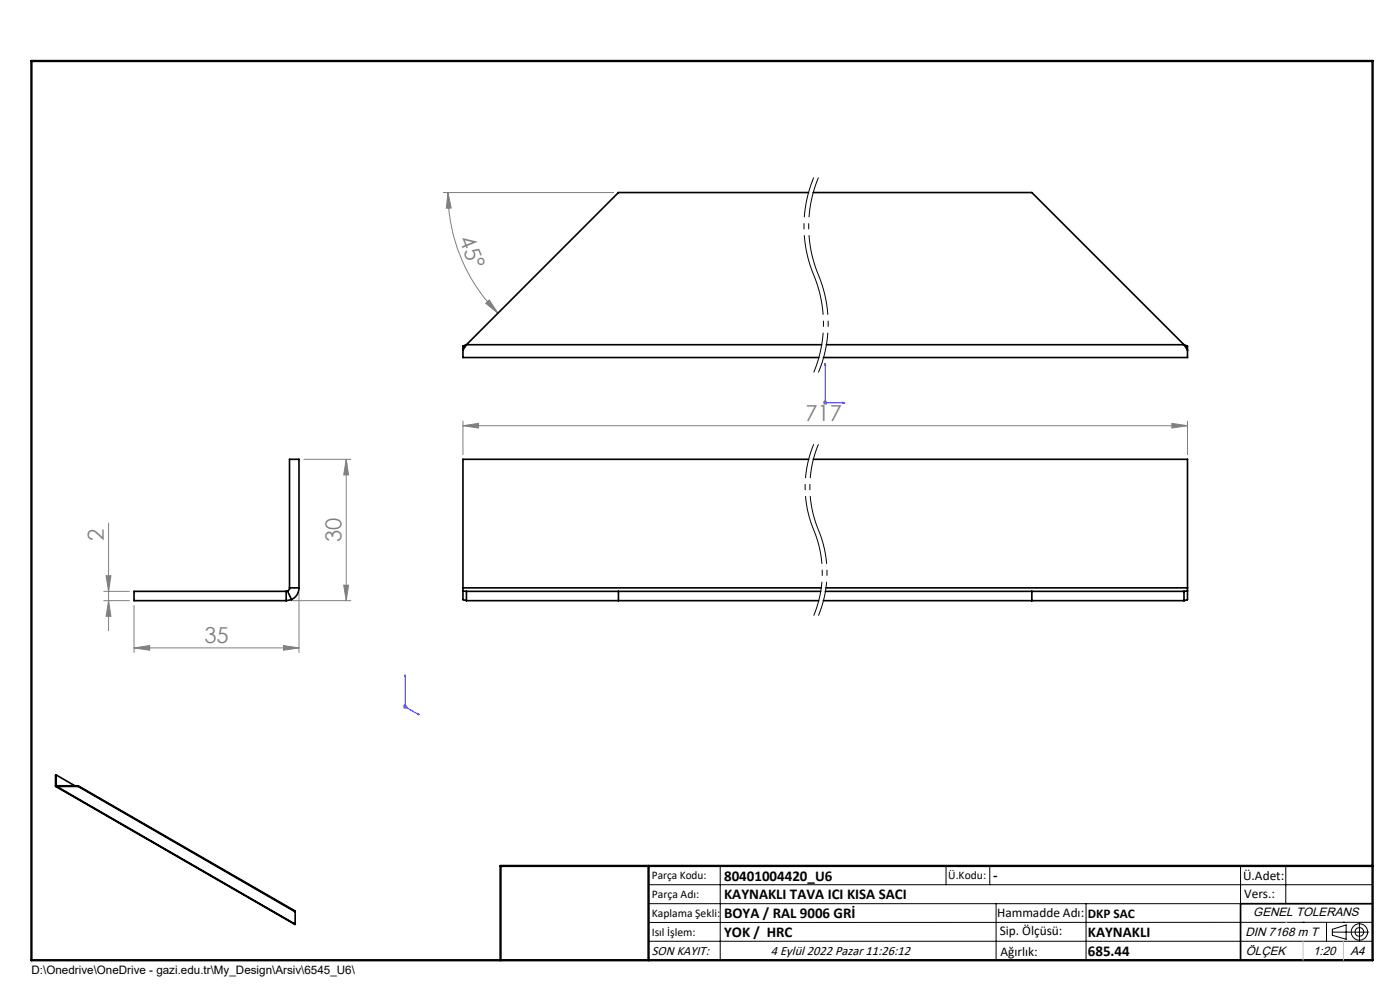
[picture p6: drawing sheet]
<svg xmlns="http://www.w3.org/2000/svg" width="297mm" height="210mm" viewBox="0 0 297 210" stroke-linecap="round" stroke-linejoin="round" font-family="sans-serif">
<path d="M172.6 94.2a23.6 23.6 0 0 0 0 18.2M173.6 94.2a23.6 23.6 0 0 0 0 18.2M172.6 112.4a23.6 23.6 0 0 1 0 18.2M173.6 112.4a23.6 23.6 0 0 1 0 18.2" fill="none" stroke="#000" stroke-width=".21" stroke-dasharray="15.2 1.3 1.3 1.3" stroke-dashoffset="7.8" stroke-linecap="butt"/>
<path d="M172.6 37.7a26.9 26.9 0 0 0 0 20.6M173.6 37.7a26.9 26.9 0 0 0 0 20.6M172.6 58.3a26.9 26.9 0 0 1 0 20.7M173.6 58.3a26.9 26.9 0 0 1 0 20.7" fill="none" stroke="#000" stroke-width=".21" stroke-dasharray="15.2 1.3 1.3 1.3" stroke-dashoffset="6.5" stroke-linecap="butt"/>
<g fill="none" stroke="#000" stroke-width=".21">
<path d="M137.6 187.7h153.6M137.6 191.7h153.6M137.6 199.7h153.6M152.8 183.7v20M200.7 183.7v4M210 183.7v4M211.3 191.7v12M230.4 191.7v12M263.2 183.7v20M272.8 183.7v8M276.4 195.6h.1M281.4 195.6v4.1"/>
<path d="M282.6 197.7h7.8M282.6 197.1l3-.9v3l-3-.8zM285 195.6h.1M288.4 195.8v3.8M291.2 195.6l-153.6 .1"/>
<circle cx="288.4" cy="197.7" r="1.74"/>
<circle cx="288.4" cy="197.7" r=".93"/>
</g>
<path d="M175 77.1l.2 .4h-.3zM175 77.1v8.3h4.2M178.8 85.3l.4 .1-.4 .1zM85.9 143.1l.1 .4-.1-.1zM85.9 143.1v6.8l3 1.7M88.6 151.4l.3 .2-.3-.1z" fill="none" stroke="#00f" stroke-width=".21"/>
<g fill="none" stroke="#808080" stroke-width=".21">
<path d="M94.1 40.8h36.1M95 40.8l.7 3.3-1 .1zM95 40.8a36.5 36.5 0 0 0 10.6 25.6M103 64.3l.8-.7 1.8 2.8zM64.5 97.4h9.9M73.4 97.4v30M73.4 97.4l.5 3.3h-1zM98.2 90.3l3.3-.5v1zM98.2 89.3v7.1M98.2 90.3h153.7M174.6 85.4h1M174.7 85.1l.7 .7"/>
<path d="M175 84.9v1M175.4 85.1l-.7 .7M248.6 89.8l3.3 .5-3.3 .5zM251.9 89.3v7.1M23 111v22.8M22 125.4h5.4M22 127.4h5.4M22.5 122.1h1l-.5 3.3zM23 127.4l.5 3.3h-1zM28.4 137.4l3.3-.5v1zM28.4 128.4v10M28.4 137.4h35"/>
<path d="M60.1 136.9l3.3 .5-3.3 .5zM61.7 127.4h12.7M63.4 125.7v12.7M72.9 124.1h1l-.5 3.3zM85.4 149.9h1M85.6 149.6l.7 .7M85.9 149.4v1M86.3 149.6l-.7 .7"/>
</g>
<path d="M106.2 203.7h185" fill="none" stroke="#000" stroke-width=".3"/>
<path d="M291.2 191.7h-28v12" fill="none" stroke="#000" stroke-width=".35"/>
<path d="M6.7 12.9h284.5v190.8h-284.5zM137.6 183.7v20M291.2 183.7h-185v20" fill="none" stroke="#000" stroke-width=".5"/>
<path d="M272.8 195.6h.1M276.4 199.7v4M285 199.7v4" fill="none" stroke="#c0c0c0" stroke-width=".21"/>
<g fill="#00f">
<path d="M178.8 85.3l.4 .1-.4 .1zM175 77.1l.2 .4h-.3z"/>
<path d="M88.6 151.4l.3 .2-.3-.1zM85.9 143.1l.1 .4-.1-.1z"/>
</g>
<g fill="#808080">
<path d="M98.2 90.3l3.3-.5v1zM248.6 89.8l3.3 .5-3.3 .5z"/>
<path d="M28.4 137.4l3.3-.5v1zM60.1 136.9l3.3 .5-3.3 .5z"/>
<path d="M22.5 122.1h1l-.5 3.3zM23 127.4l.5 3.3h-1z"/>
<path d="M72.9 124.1h1l-.5 3.3zM73.4 97.4l.5 3.3h-1z"/>
<path d="M95 40.8l.7 3.3-1 .1zM103 64.3l.8-.7 1.8 2.8z"/>
</g>
<g fill="none" stroke="#000" stroke-width=".35">
<path d="M171.5 40.8h-40.3l-32.2 32.3M172.5 40.8h46.4l32.3 32.3M98.2 74.3v1.5h75.5M99 73.1l-.8 .3v.9M99 73.1h75.3M99 73.1l-.8 1.2M175.3 73.1h75.9M251.2 73.1l.7 .3v.9M251.2 73.1l.7 1.2M251.9 74.3v1.5h-77.2M171.6 97.4h-73.4v27.3M172.5 97.4h79.4v27.3"/>
<path d="M60.7 125.4v2M60.7 125.4h-32.3v2h32.3M61 125.4h-.3M61 125.4l.8 1.8M61.4 124.7v.3l-.4 .4M61.4 124.7h2M61.4 124.7v-27.3h2v27.3M61.8 127.2l-1.1 .2M63.4 124.7a2.74 2.74 0 0 1-1.6 2.5M98.2 124.7v.7M98.2 124.7h76M98.2 125.4h.8"/>
<path d="M98.2 125.4v1.8l.8 .2M99 125.4h75.1M99 127.4h74.7M99 125.4v2M131.2 125.4v2M174.7 127.4h76.5M175.1 125.4h76.1M175.2 124.7h76.7M218.9 125.4v2M251.2 125.4v2M251.9 124.7v.7M251.9 125.4h-.7"/>
<path d="M251.9 125.4v1.8l-.7 .2M11.8 166.7l.1 .1M11.8 166.8l50.7 29.3 .2-.2M11.9 166.8h4.7M11.9 166.6h.1M11.9 166.6v.2M11.9 166.6l.1 .1M11.9 166.6l-.1 .1M11.9 164.4v2.2M11.9 164.4l4 2.3M11.9 164.4l-.1 .1v2.2M12 166.7h4.6"/>
<path d="M12 166.7v.1l50.6 29.2v-2.8l-46-26.5M16.6 166.7v.1M16.6 166.8l46 26.6M62.6 195.9h.1"/>
</g>
<g font-size="4.7" fill="#808080">
<text x="97.3" y="50.7" transform="rotate(68 97.3 50.7)">45°</text>
<text x="170.9" y="89.3">717</text>
<text x="22" y="114.8" transform="rotate(-90 22 114.8)">2</text>
<text x="72.4" y="115" transform="rotate(-90 72.4 115)">30</text>
<text x="43.4" y="136.4">35</text>
</g>
<g font-size="3.2">
<text x="153.6" y="186.8">80401004420_U6</text>
<text x="153.6" y="190.8">KAYNAKLI TAVA ICI KISA SACI</text>
<text x="210.7" y="186.6">-</text>
<text x="153.6" y="194.8">BOYA / RAL 9006 GRİ</text>
<text x="153.6" y="198.8">YOK / HRC</text>
<text x="230.8" y="198.7">KAYNAKLI</text>
<text x="230.8" y="202.8">685.44</text>
</g>
<g font-size="2.8">
<text x="263.7" y="186.7">Ü.Adet:</text>
<text x="263.9" y="190.5">Vers.:</text>
<text x="211.5" y="194.5">Hammadde Adı:</text>
<text x="230.8" y="194.7">DKP SAC</text>
<text x="138.3" y="202.6">SON KAYIT:</text>
<text x="163.6" y="202.6">4 Eylül 2022 Pazar 11:26:12</text>
<text x="212.1" y="198.4">Sip. Ölçüsü:</text>
<text x="212.2" y="202.7">Ağırlık:</text>
</g>
<g font-size="2.6">
<text x="265.9" y="194.4">GENEL TOLERANS</text>
<text x="264.2" y="198.5">DIN 7168 m T</text>
<text x="264.3" y="202.6">ÖLÇEK</text>
<text x="278.5" y="202.6">1:20</text>
<text x="286.5" y="202.6">A4</text>
</g>
<g font-size="2.5">
<text x="138.3" y="186.4">Parça Kodu:</text>
<text x="138.3" y="190.5">Parça Adı:</text>
<text x="201.2" y="186.5">Ü.Kodu:</text>
<text x="138.3" y="194.5">Kaplama Şekli:</text>
<text x="138.3" y="198.6">Isıl İşlem:</text>
<text x="6.7" y="206.7">D:\Onedrive\OneDrive - gazi.edu.tr\My_Design\Arsiv\6545_U6\</text>
</g>
</svg>
